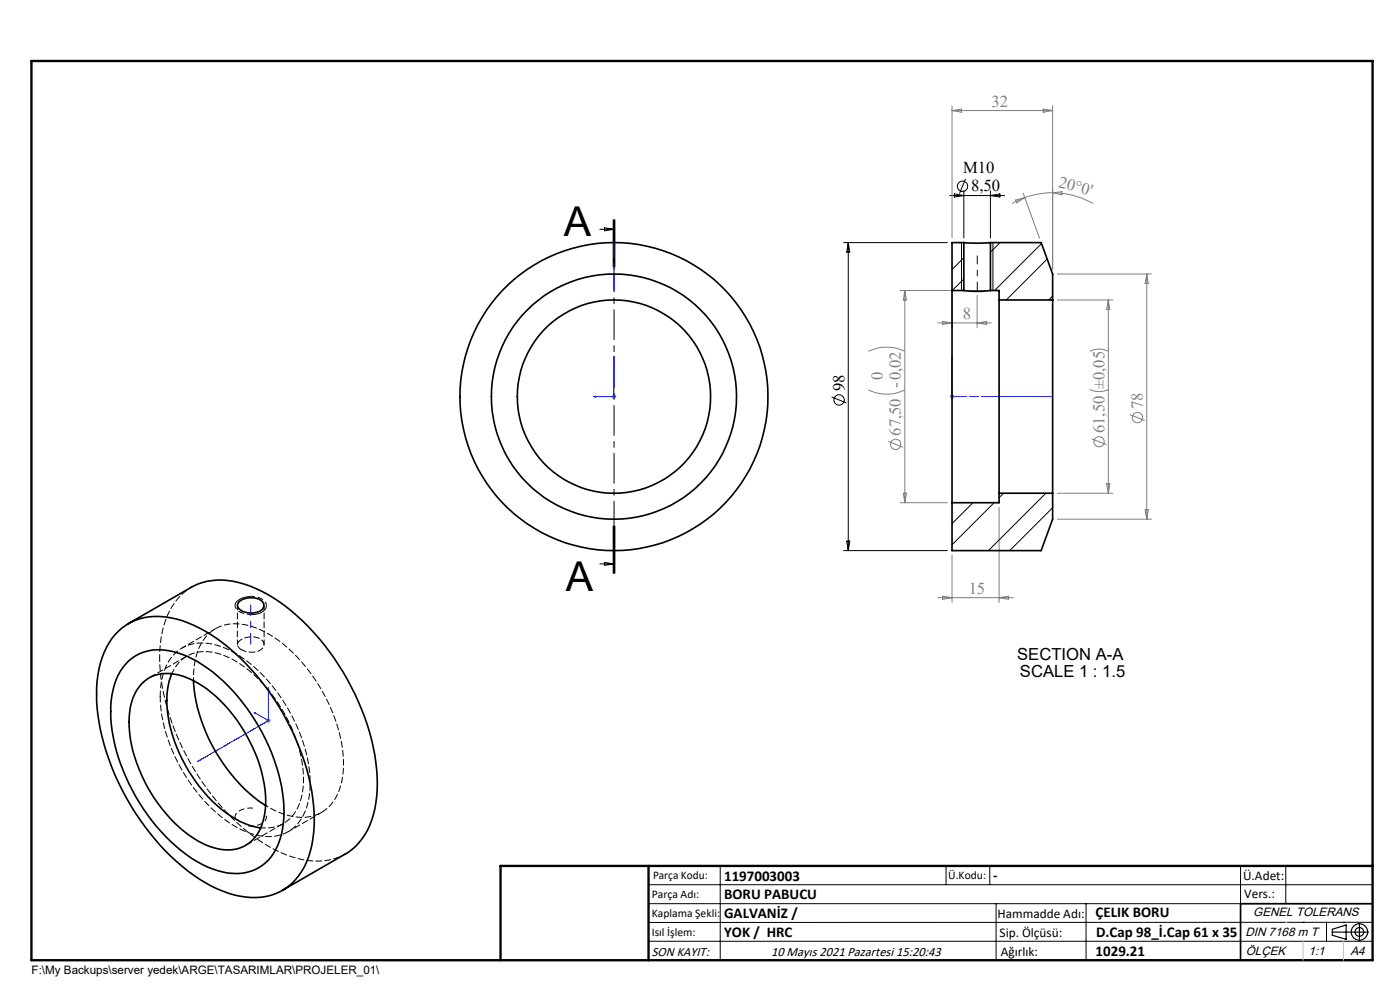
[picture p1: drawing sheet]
<svg xmlns="http://www.w3.org/2000/svg" width="297mm" height="210mm" viewBox="0 0 297 210" stroke-linecap="round" stroke-linejoin="round" font-family="sans-serif">
<g fill="none" stroke="#000" stroke-width=".21">
<path d="M204.8 38l-1.2 3.1M126.9 51.6h.1M127.2 48.6h3M128.2 48.3l2 .3-2 .4zM130.1 46.6v10zM130.3 46.6v10M130.4 46.6v10M133.6 51.6h.1M179 51.5h22M180 51.5v65.3M180 51.5l.3 2h-.7zM201.5 41.5h11.6"/>
<path d="M202.5 41.1l2 .4-2 .3zM204 51.5v10.1M204.5 40.5v10M210.1 40.5v10M210.1 41.5l2-.4v.7zM210.6 51.5v10.1M176.4 84.2l3.2 1.3M127.2 119.6h3M128.2 119.3l2 .3-2 .3zM130.1 111.6v10M130.3 111.6v10M130.4 111.6v10"/>
<path d="M179 116.8h22M179.6 114.8h.7l-.3 2zM53.2 126.5a3.7 3.7 0 0 0-3.3 1.6l-.1 .3M56.5 128.4a2.46 2.46 0 0 1-2.6 1.9h-.7M137.6 187.7h153.6M137.6 191.7h153.6M137.6 199.7h153.6M152.8 183.7v20M200.7 183.7v4M210 183.7v4M211.3 191.7v12M230.4 191.7v12"/>
<path d="M263.2 183.7v20M272.8 183.7v8M276.4 195.6h.1M281.4 195.6v4.1M285 195.6h.1M291.2 195.6l-153.6 .1"/>
<circle cx="204.2" cy="39.5" r="1.09"/>
<circle cx="178" cy="84.8" r="1.09"/>
</g>
<g fill="none" stroke="#808080" stroke-width=".21">
<path d="M202 22.5v28M202 23.5h21.3M202 23.5l2-.4v.7zM221.3 23.1l2 .4-2 .3zM223.3 22.5v34.6M215.4 42.4l2-.5-1.7 1.1zM217.1 41l3.4 9.5M217.4 41.9l-2.7 1.3M223.3 40.9a18.3 18.3 0 0 0-5.9 1M223.3 40.9a17.1 17.1 0 0 1 8.5 2.2M223.3 40.9l2-.2v.6zM224.3 58.1h20"/>
<path d="M243.3 58.1v52M243.3 58.1l.3 2h-.7zM184.2 74.5a8.9 8.9 0 0 1 7.7 0M191 61.6h18.1M191.9 61.6v45M191.9 61.6l.4 2h-.7zM199 68.5h11.3M200 68.2l2 .3-2 .3zM202 62.6v6.9M207.3 62.6v6.9M207.3 68.5l2-.3v.6zM224.3 63.6h11.8"/>
<path d="M231.2 74.5a4.4 4.4 0 0 1 3.9 0M235.1 63.6v41M235.1 63.6l.3 2h-.6zM129.8 84.1h.9M129.9 83.8l.7 .7M130.2 83.6v1M130.6 83.8l-.7 .7M184.2 82.7a8.6 8.6 0 0 0 7.7 0M188.5 93.6l3.1 1.3M201.5 84.1h1M201.6 83.8l.7 .7M202 83.6v1"/>
<path d="M202.3 83.8l-.7 .7M231.2 82.6a4.4 4.4 0 0 0 3.9 0M231.6 93.1l3.1 1.2M239.7 88l3.2 1.2M191 106.6h10M191.6 104.6h.7l-.4 2zM202 117.8v10M211.9 107.6v20.2M224.3 104.6h11.8M224.3 110.1h20M234.8 102.6h.6l-.3 2zM242.9 108.1h.7l-.3 2z"/>
<path d="M199 126.8h15.9M200 126.5l2 .3-2 .3zM211.9 126.8l2.1-.3v.6zM56.4 152.9h1M56.6 152.5l.7 .7M56.9 152.4v.9M57.3 152.5l-.7 .7"/>
<circle cx="190" cy="94.3" r="1.09"/>
<circle cx="233.2" cy="93.7" r="1.1"/>
<circle cx="241.3" cy="88.6" r="1.09"/>
</g>
<path d="M49.9 173.6a1.76 1.76 0 0 1 1.4-1.9l1.1-.3h1.3M56.5 173a1.76 1.76 0 0 1-1.4 1.9l-1.1 .3h-1.3" fill="none" stroke="#000" stroke-width=".21" stroke-dasharray="1.3 .6" stroke-dashoffset=".1" stroke-linecap="butt"/>
<path d="M53.2 126.5a3.3 3.3 0 0 1 3.3 1.6v.3M53.2 130.3a3.3 3.3 0 0 1-3.3-1.6v-.3" fill="none" stroke="#000" stroke-width=".21" stroke-dasharray="1.3 .6" stroke-dashoffset=".4" stroke-linecap="butt"/>
<g fill="none" stroke="#000" stroke-width=".25">
<path d="M282.6 197.7h7.8M282.6 197.1l3-.9v3l-3-.8zM288.4 195.8v3.8M106.2 203.7h185"/>
<circle cx="288.4" cy="197.7" r="1.74"/>
<circle cx="288.4" cy="197.7" r=".93"/>
</g>
<path d="M130.2 75.6l.2 .4h-.3zM130.2 75.6v8.5h-4.3M202 75.6v.4v-.4M202 75.6v8.5M125.9 84.1l.5-.1v.2zM202 84v.2zM202 84.1h.1M53.9 151.1l.3 .1v.2zM56.9 145.9v7l-3-1.8M56.9 145.9l.1 .4-.1-.2z" fill="none" stroke="#00f" stroke-width=".21"/>
<path d="M130.3 121.6v-75" fill="none" stroke="#000" stroke-width=".21" stroke-dasharray="6.3 1.3 1.3 1.3" stroke-dashoffset="1.3"/>
<path d="M291.2 191.7h-28v12" fill="none" stroke="#000" stroke-width=".35"/>
<path d="M6.7 12.9h284.5v190.8h-284.5zM137.6 183.7v20M291.2 183.7h-185v20" fill="none" stroke="#000" stroke-width=".5"/>
<path d="M276.4 199.7v4M285 199.7v4" fill="none" stroke="#c0c0c0" stroke-width=".21"/>
<path d="M272.8 195.6h.1" fill="none" stroke="#c0c0c0" stroke-width=".25"/>
<path d="M223.3 84.1h-11.3" fill="none" stroke="#00f" stroke-width=".21" stroke-dasharray="6.3 1.3 1.3 1.3" stroke-dashoffset="2.6"/>
<path d="M220.9 84.1h-18.9" fill="none" stroke="#00f" stroke-width=".21" stroke-dasharray="6.3 1.3 1.3 1.3" stroke-dashoffset="3.9"/>
<path d="M130.3 84.1h.1M220.9 84.1h2.4M43.6 160.6l-1.7 1" fill="none" stroke="#00f" stroke-width=".21" stroke-dasharray="6.3 1.3 1.3 1.3"/>
<path d="M207.3 54.2v7.4" fill="none" stroke="#00f" stroke-width=".21" stroke-dasharray="6.3 1.3 1.3 1.3" stroke-dashoffset="4.6"/>
<path d="M212 84.1h-10" fill="none" stroke="#00f" stroke-width=".21" stroke-dasharray="6.3 1.3 1.3 1.3" stroke-dashoffset="3.3"/>
<path d="M41.9 161.6l8-4.7" fill="none" stroke="#00f" stroke-width=".21" stroke-dasharray="6.3 1.3 1.3 1.3" stroke-dashoffset="3.6"/>
<path d="M43.6 160.6l13.4-7.8" fill="none" stroke="#00f" stroke-width=".21" stroke-dasharray="6.3 1.3 1.3 1.3" stroke-dashoffset=".5"/>
<path d="M53.2 128.3v8.3" fill="none" stroke="#00f" stroke-width=".21" stroke-dasharray="6.3 1.3 1.3 1.3" stroke-dashoffset="4.1"/>
<path d="M49.9 156.9l7.1-4.1" fill="none" stroke="#00f" stroke-width=".21" stroke-dasharray="6.3 1.3 1.3 1.3" stroke-dashoffset="4.2"/>
<path d="M130.3 51.4v10.2" fill="none" stroke="#00f" stroke-width=".21" stroke-dasharray="6.3 1.3 1.3 1.3" stroke-dashoffset="3.2"/>
<g fill="#00f">
<path d="M125.9 84.1l.5 .1v-.2zM130.2 75.6l-.1 .4h.3z"/>
<path d="M53.9 151.1l.3 .3v-.2zM56.9 145.9v.2l.1 .2z"/>
<path d="M202 84v.2zM202 75.6v.4z"/>
</g>
<g fill="none" stroke="#000" stroke-width=".35">
<path d="M204.5 51.5l2.8 .1 2.8-.1M204.5 51.5v10.1M204.5 51.5h-2.5v10.1M210.1 51.5v10.1M210.1 51.5h10.8l2.4 6.6v5.5M202 61.6v45M202 61.6h2.5M204.5 61.6a22.6 22.6 0 0 0 5.6 0M210.1 61.6h1.8v2M211.9 63.6v41M211.9 63.6h11.4M223.3 63.6v41"/>
<path d="M211.9 104.6v2h-9.9M211.9 104.6h11.4M223.3 104.6v5.5l-2.4 6.7h-18.9v-10.2M25.2 133.8a12.5 12.5 0 0 1 12.2-2.5 33.8 33.8 0 0 1 15.9 10.7 52.2 52.2 0 0 1 13.2 28.9 23.2 23.2 0 0 1-2.5 13.9 11.9 11.9 0 0 1-13.1 5.3 30.4 30.4 0 0 1-14.7-8.5 53.3 53.3 0 0 1-15.6-31.4 22.9 22.9 0 0 1 2.6-13.9l.6-.9zM27.2 132.3l13.4-7.7a13.9 13.9 0 0 1 11.4-.6 34.7 34.7 0 0 1 14.6 10.3 52.5 52.5 0 0 1 13.3 28.9 23.1 23.1 0 0 1-2.5 13.9 11 11 0 0 1-4.1 4l-13.4 7.8M50.8 127.6a4.2 4.2 0 0 1 4.8-.1 1.27 1.27 0 0 1-.4 2.1 4.2 4.2 0 0 1-4.6-.5l-.2-.5v-.5zM27.4 140.1a10.2 10.2 0 0 1 10.1-1.7 29.2 29.2 0 0 1 13.9 10.5 39.9 39.9 0 0 1 8.9 23.3 15.3 15.3 0 0 1-3.3 10.2 10.1 10.1 0 0 1-10.8 2.3 29.4 29.4 0 0 1-13.9-10.4 41.4 41.4 0 0 1-8.8-22 16.8 16.8 0 0 1 2.6-10.8zM30 145.1a7.9 7.9 0 0 1 8-1.9 22.5 22.5 0 0 1 11.4 8.4 30.5 30.5 0 0 1 6.9 19.5 9.8 9.8 0 0 1-3.8 8 8.9 8.9 0 0 1-8.6 .2 29.6 29.6 0 0 1-14.4-16.2 22.9 22.9 0 0 1-1.6-14.1 9.8 9.8 0 0 1 2.1-3.9zM36.4 142.9a19.2 19.2 0 0 0 .2 13 32.1 32.1 0 0 0 13.3 17.8l2.9 1.3 2.5 .6M41.1 144.4a35.4 35.4 0 0 0 15.2 26.5"/>
<circle cx="130.2" cy="84.1" r="32.7"/>
<circle cx="130.3" cy="84.1" r="20.5"/>
<circle cx="130.3" cy="84.1" r="26"/>
</g>
<path d="M204.5 54.7l-2.5 2.5M204.5 59.2l-2.5 2.4M212.2 51.5l-2.1 2M220.9 51.7l-9.9 9.9M222.1 55l-8.6 8.6M223.3 62.8l-.8 .8M206.4 106.6l-4.4 4.5M210.9 106.6l-8.9 9M212.9 104.6l-1 1M221.9 104.6l-12.2 12.2M223.3 107.7l-9.1 9.1" fill="none" stroke="#000" stroke-width=".21"/>
<path d="M33.9 139.5a18.1 18.1 0 0 1 4.7-13.4l2-1.5" fill="none" stroke="#000" stroke-width=".21" stroke-dasharray="1.3 .6" stroke-dashoffset=".6"/>
<path d="M45.7 133.4l-7.1 4M61.1 176.4l7.1-4.1M73.3 181.1a14.3 14.3 0 0 1-12.6 .2 40.7 40.7 0 0 1-17.7-15.3 49.4 49.4 0 0 1-9.1-26.5" fill="none" stroke="#000" stroke-width=".21" stroke-dasharray="1.3 .6" stroke-dashoffset=".4"/>
<path d="M50.4 128.4v8.3M56 136.7v-8.3M55.3 175.6a7.6 7.6 0 0 0 8.6-6.1 23.3 23.3 0 0 0-2.2-15.4 30.5 30.5 0 0 0-12.8-14.4 9.6 9.6 0 0 0-9.6-.3 8 8 0 0 0-2.8 3.5" fill="none" stroke="#000" stroke-width=".21" stroke-dasharray="1.3 .6" stroke-dashoffset=".3"/>
<path d="M34 147.7a12 12 0 0 1 3.9-9.8 9.3 9.3 0 0 1 8.9-.8 28.7 28.7 0 0 1 13.6 12.1 32.3 32.3 0 0 1 5.4 18.1 10.9 10.9 0 0 1-4.7 9.1 10.2 10.2 0 0 1-9.1-.1 31 31 0 0 1-14.1-14.2 32.1 32.1 0 0 1-3.9-14.4" fill="none" stroke="#000" stroke-width=".21" stroke-dasharray="1.3 .6" stroke-dashoffset=".1"/>
<path d="M51.2 137.8a3.8 3.8 0 0 0 4.7-.5 1.46 1.46 0 0 0-1.2-2 4.4 4.4 0 0 0-4.1 .8 1.08 1.08 0 0 0 .6 1.7" fill="none" stroke="#000" stroke-width=".21" stroke-dasharray="1.3 .6" stroke-dashoffset=".2"/>
<path d="M41.1 144.4a13.1 13.1 0 0 1 3.2-10 9 9 0 0 1 9.6-1.4 28.7 28.7 0 0 1 13.6 12.1 32.3 32.3 0 0 1 5.3 18.1 10.9 10.9 0 0 1-4.6 9.1 10.2 10.2 0 0 1-9.2 0l-2.6-1.5" fill="none" stroke="#000" stroke-width=".21" stroke-dasharray="1.3 .6" stroke-dashoffset=".7"/>
<path d="M39.6 139.2l-8 4.6M52.1 179.3l8-4.6" fill="none" stroke="#000" stroke-width=".21" stroke-dasharray="1.3 .6" stroke-dashoffset="-.2"/>
<g font-size="8.7">
<text x="119.6" y="50">A</text>
<text x="120.1" y="125.4">A</text>
</g>
<g font-size="3.5" fill="#808080">
<text x="210.3" y="22.6">32</text>
<text x="224.4" y="39.7" transform="rotate(15 224.4 39.7)">20°0'</text>
<text x="204.2" y="67.7">8</text>
<text x="187.3" y="80.7" transform="rotate(-90 187.3 80.7)">0</text>
<text x="242.4" y="86.8" transform="rotate(-90 242.4 86.8)">78</text>
<text x="191.1" y="92.4" transform="rotate(-90 191.1 92.4)">67,50 -0,02</text>
<text x="234.3" y="91.9" transform="rotate(-90 234.3 91.9)">61,50 ±0,05</text>
<text x="205.5" y="125.9">15</text>
</g>
<g font-size="3.5">
<text x="204.3" y="36.7">M10</text>
<text x="206" y="40.6">8,50</text>
<text x="179.1" y="83" transform="rotate(-90 179.1 83)">98</text>
<text x="215.8" y="140">SECTION A-A</text>
<text x="216.4" y="143.5">SCALE 1 : 1.5</text>
</g>
<g font-size="3.2">
<text x="153.6" y="186.8">1197003003</text>
<text x="153.6" y="190.8">BORU PABUCU</text>
<text x="210.7" y="186.6">-</text>
<text x="153.6" y="194.8">GALVANİZ /</text>
<text x="232.4" y="194.5">ÇELIK BORU</text>
<text x="153.6" y="198.8">YOK / HRC</text>
<text x="232.4" y="202.8">1029.21</text>
<text x="232.5" y="198.8">D.Cap 98_İ.Cap 61 x 35</text>
</g>
<g font-size="2.8">
<text x="263.7" y="186.7">Ü.Adet:</text>
<text x="263.9" y="190.5">Vers.:</text>
<text x="211.6" y="194.8">Hammadde Adı:</text>
<text x="138.3" y="202.8">SON KAYIT:</text>
<text x="163.6" y="202.8">10 Mayıs 2021 Pazartesi 15:20:43</text>
<text x="212.1" y="198.7">Sip. Ölçüsü:</text>
<text x="212.3" y="202.7">Ağırlık:</text>
</g>
<g font-size="2.6">
<text x="265.9" y="194.4">GENEL TOLERANS</text>
<text x="264.2" y="198.5">DIN 7168 m T</text>
<text x="264.3" y="202.6">ÖLÇEK</text>
<text x="277.6" y="202.6">1:1</text>
<text x="286.5" y="202.6">A4</text>
</g>
<g font-size="2.5">
<text x="138.3" y="190.5">Parça Adı:</text>
<text x="138.5" y="186.5">Parça Kodu:</text>
<text x="201.2" y="186.5">Ü.Kodu:</text>
<text x="138.3" y="194.5">Kaplama Şekli:</text>
<text x="138.3" y="198.6">Isıl İşlem:</text>
<text x="6.7" y="206.7">F:\My Backups\server yedek\ARGE\TASARIMLAR\PROJELER_01\</text>
</g>
</svg>
